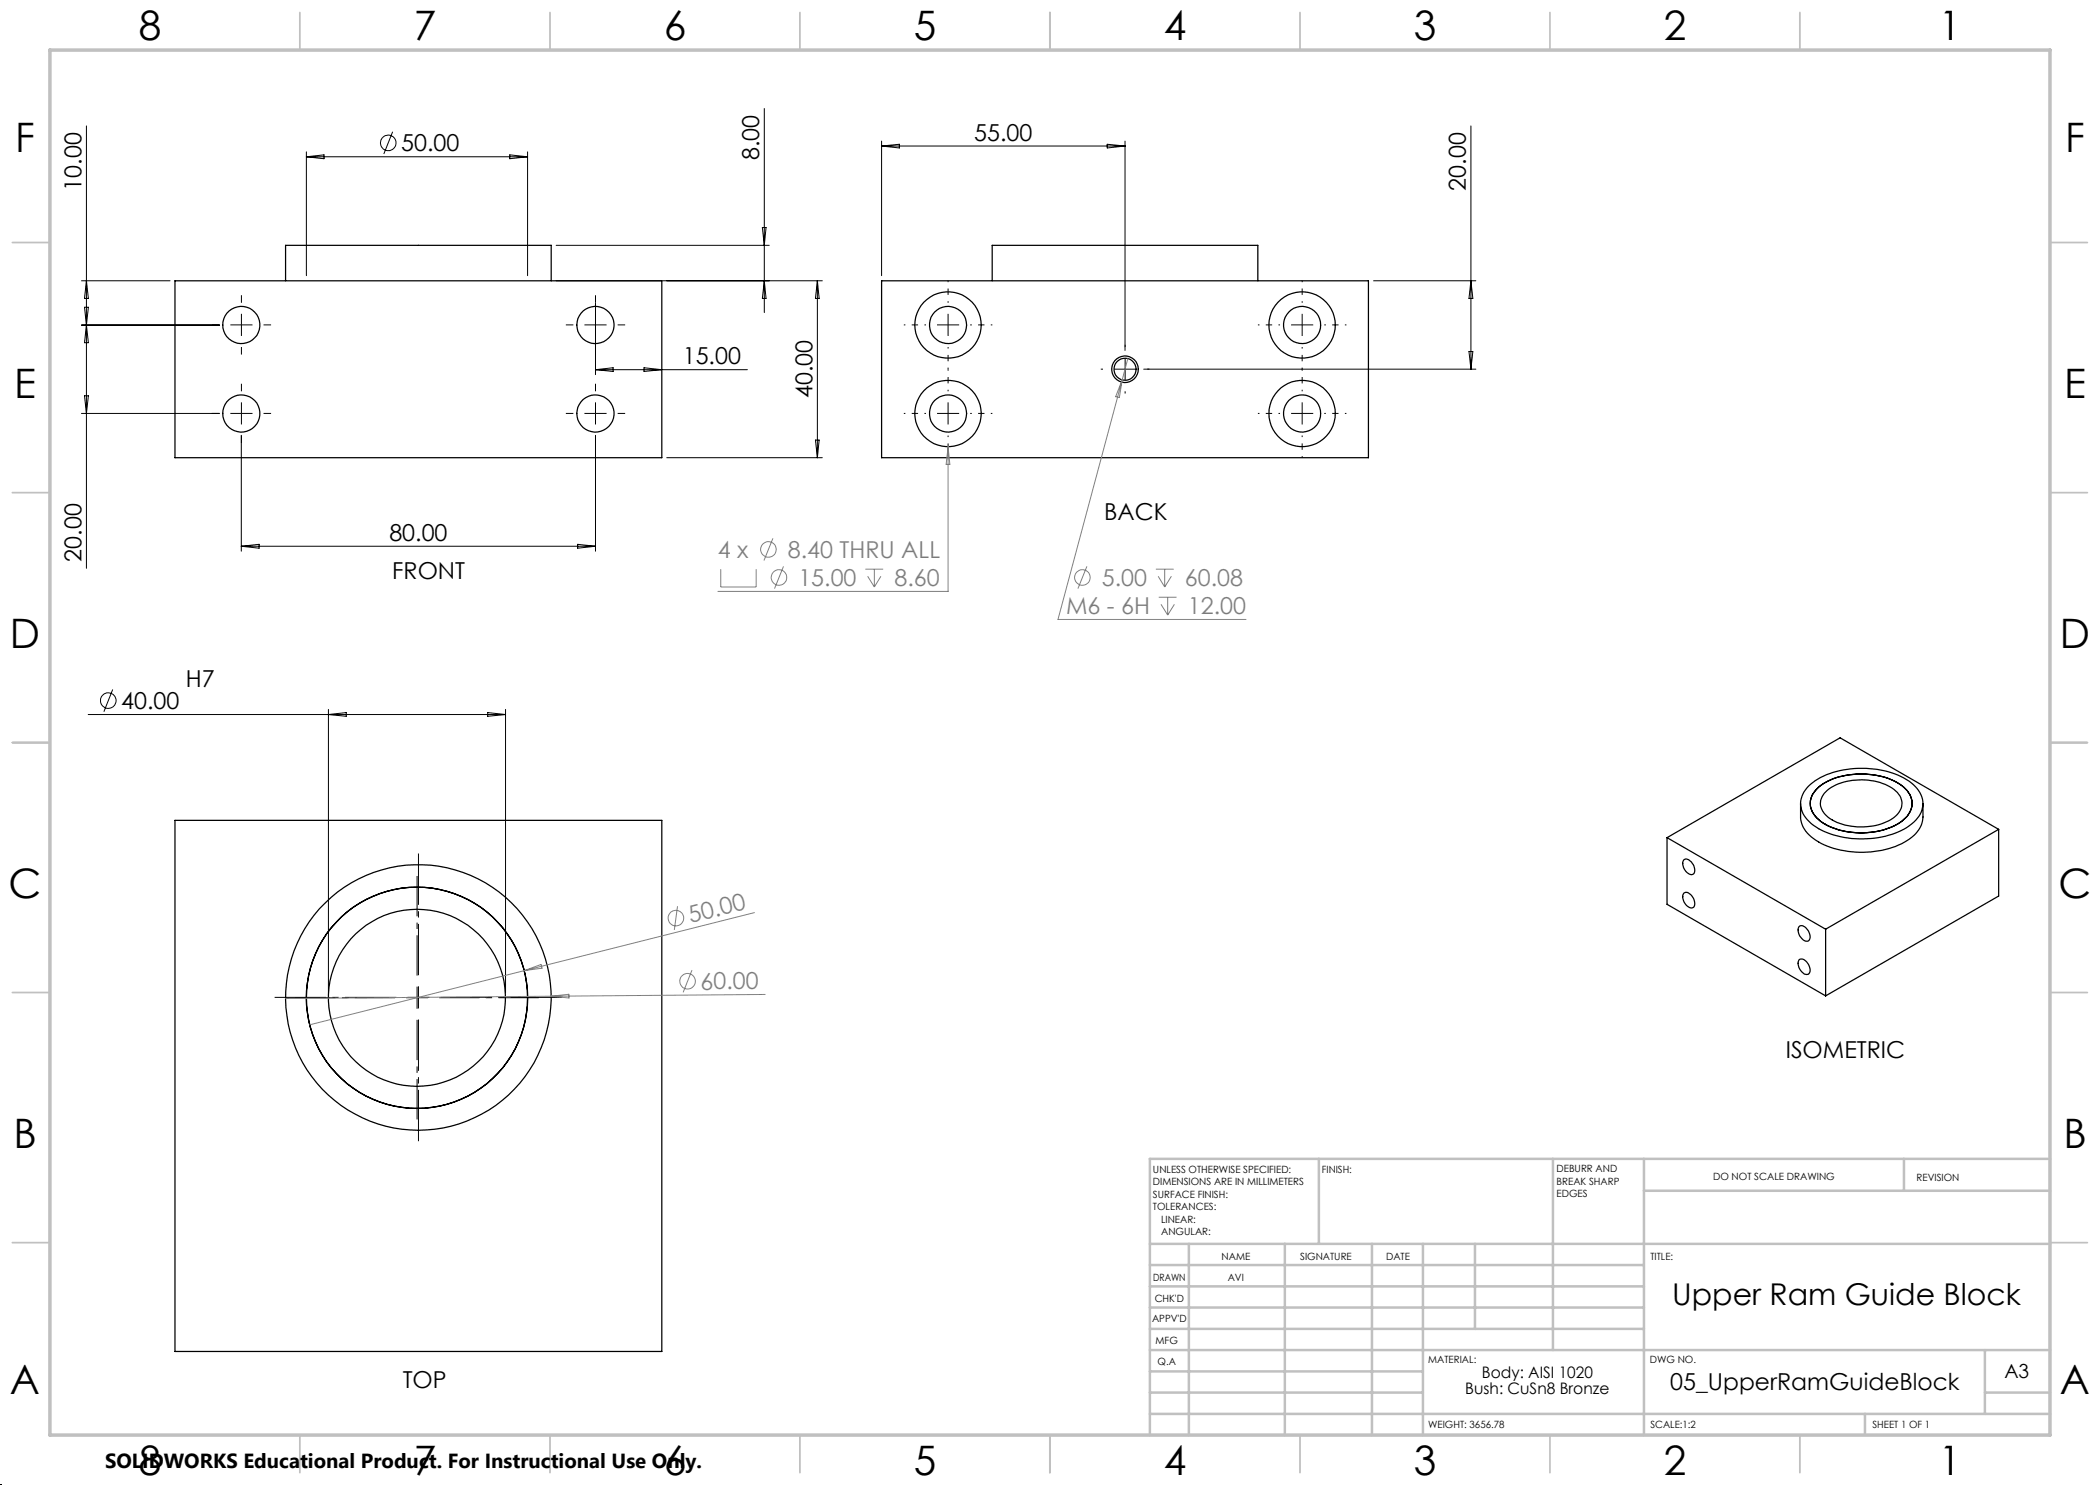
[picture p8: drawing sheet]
<svg xmlns="http://www.w3.org/2000/svg" width="420mm" height="297mm" viewBox="0 0 420 297" stroke-linecap="round" stroke-linejoin="round" font-family="sans-serif">
<g fill="none" stroke="#000" stroke-width=".25">
<path d="M35 56.2h97.4v35.3h-97.4zM57.1 56.2v-7.1h53.1v7.1M176.3 56.2h97.4v35.3h-97.4zM198.4 56.2v-7.1h53.2v7.1M361.7 157.2a16 16 0 0 1 12.3-3.5 13.6 13.6 0 0 1 9.4 4 4.6 4.6 0 0 1-.6 6.7 15.7 15.7 0 0 1-10.9 3.4 15.3 15.3 0 0 1-10.1-3.5 4.6 4.6 0 0 1-.1-7.1zM363.7 157.4a15.1 15.1 0 0 1 12.9-2 8.2 8.2 0 0 1 5.5 3.9 4.1 4.1 0 0 1-1.7 4.9 15.3 15.3 0 0 1-16.3 0 4 4 0 0 1-1.3-5.7zM364.8 158.7a10.3 10.3 0 0 1 8.2-2.7 8.8 8.8 0 0 1 7 3.2 3.2 3.2 0 0 1-1.4 4.4 12.4 12.4 0 0 1-12.9-.1 3.2 3.2 0 0 1-.9-4.8zM35 164.1h97.4v106.2h-97.4zM333.4 167.5v13.4l31.7 18.3M333.4 167.5l31.7 18.3M336.8 178.6a1.43 1.43 0 0 1 1.8 1 1.36 1.36 0 0 1-.1 2 2.1 2.1 0 0 1-1.7-3zM336.8 171.9a1.43 1.43 0 0 1 1.8 1 1.34 1.34 0 0 1-.1 2 2.1 2.1 0 0 1-1.7-3z"/>
<path d="M360.1 160.7v2.7a6 6 0 0 0 3.6 5 18.8 18.8 0 0 0 17.7-.3 5.8 5.8 0 0 0 3.2-4.7v-2.7M399.7 165.9l-34.6 19.9M399.7 165.9v13.3l-34.6 20M399.7 165.9l-31.7-18.3-34.6 19.9M359.9 185.3a1.46 1.46 0 0 1 1.8 .9 1.36 1.36 0 0 1-.2 2 2.1 2.1 0 0 1-1.6-2.9zM359.9 191.9a1.72 1.72 0 0 1 2 1.5 .89 .89 0 0 1 .1 1.1 .89 .89 0 0 1-1 .3 2.24 2.24 0 0 1-1.1-2.9zM365.1 185.8v13.4"/>
<circle cx="48.3" cy="65" r="3.7"/>
<circle cx="119.1" cy="65" r="3.7"/>
<circle cx="189.6" cy="65" r="3.7"/>
<circle cx="189.6" cy="65" r="6.6"/>
<circle cx="225" cy="73.9" r="2.65"/>
<circle cx="225" cy="73.8" r="2.21"/>
<circle cx="260.4" cy="65" r="3.7"/>
<circle cx="260.4" cy="65" r="6.6"/>
<circle cx="48.3" cy="82.7" r="3.7"/>
<circle cx="119.1" cy="82.7" r="3.7"/>
<circle cx="189.6" cy="82.7" r="3.7"/>
<circle cx="189.6" cy="82.7" r="6.6"/>
<circle cx="260.4" cy="82.7" r="3.7"/>
<circle cx="260.4" cy="82.7" r="6.6"/>
<circle cx="83.4" cy="199.6" r="22.1"/>
<circle cx="83.4" cy="199.6" r="17.7"/>
<circle cx="83.7" cy="199.5" r="26.6"/>
</g>
<g fill="none" stroke="#000" stroke-width=".2">
<path d="M17.3 25.2v88.5M61.3 30.4v24.7M61.3 31.4h44.2M61.3 31.4l3.5-.4v.7zM78.5 26.3l-1.7 4.5M102 31l3.5 .4-3.5 .3zM105.5 30.4v24.7M152.9 21.7v40.8M176.3 28.2v26.9M176.3 29.2h48.7M176.3 29.2l3.6-.3v.7zM221.4 28.9l3.6 .3-3.6 .4z"/>
<path d="M225 28.2v41.9M294.2 25.2v48.6M16.3 56.2h17.7M17.3 56.2l.4 3.5h-.8zM111.2 56.2h53.3M111.2 49.1h42.6M152.5 45.5h.7l-.3 3.6zM152.9 56.2l.3 3.5h-.7zM163.5 56.2v35.3M163.5 56.2l.3 3.5h-.7zM274.7 56.2h20.5M294.2 56.2l.4 3.5h-.8z"/>
<path d="M16.3 65h27.6M16.9 79.2h.8l-.4 3.5zM16.9 61.5h.8l-.8 7h.8zM119.1 60.6v14.3M119.1 73.9h30.4M119.1 73.9l3.5-.3v.7zM128.8 73.6l3.6 .3-3.6 .4zM228.7 73.8h66.5M293.8 70.3h.8l-.4 3.5zM16.3 82.7h27.6M48.3 87.1v23.1M119.1 87.1v23.1"/>
<path d="M133.3 91.5h31.2M163.1 88h.7l-.3 3.5zM48.3 109.3h70.8M48.3 109.3l3.5-.4v.7zM115.5 108.9l3.6 .4-3.6 .3zM22.5 137.9l-1.7 4.4M17.6 142.9h83.5M65.7 141.9v56.7M65.7 142.9l3.6-.4v.8zM97.5 142.5l3.6 .4-3.6 .4zM101.1 141.9v56.7"/>
<circle cx="77.6" cy="28.6" r="1.56"/>
<circle cx="21.7" cy="140.1" r="1.55"/>
</g>
<g fill="none" stroke="#808080" stroke-width=".2">
<path d="M224.4 76l-12.8 47.9h37.6M224.4 76l-.5 3.5-.8-.2zM225.6 71.7l-1.2 4.3M189.6 89.4v28.9h-46M189.6 89.4l.4 3.5h-.8zM144.1 113.8v3.6h7.1v-3.6M154.6 107.7l-1.8 4.4M156.7 113.3l-1.8 4.4M173.1 113.8h3.5M173.5 115.2l1.4 2.2M174.9 113.8v3.6M176.2 115.2l-1.3 2.2"/>
<path d="M217.4 113.3l-1.8 4.4M231.2 113.8h3.5M231.6 115.2l1.3 2.2M231.7 119.4h3.6M232.9 113.8v3.6M233.5 119.4v3.6M234.3 115.2l-1.4 2.2M232.2 120.9l1.3 2.1M234.9 120.9l-1.4 2.1M104.8 194.1l-42.9 10.9M104.8 194.1l3.4-1.2 .2 .7zM110.2 199.2l-53.1 .5"/>
<path d="M110.2 199.2l3.6-.3v.7zM135.5 181.3l-.6 4.7M138.4 194l-1.8 4.5M150.9 182.5l-46.1 11.6M153 198.9l-42.8 .3"/>
<circle cx="153.7" cy="109.9" r="1.55"/>
<circle cx="155.8" cy="115.5" r="1.55"/>
<circle cx="216.5" cy="115.5" r="1.55"/>
<circle cx="135.2" cy="183.6" r="1.57"/>
<circle cx="137.5" cy="196.3" r="1.56"/>
</g>
<g fill="none" stroke="#000" stroke-width=".2" stroke-dasharray="15.2 1.3 1.3 1.3" stroke-linecap="butt">
<path d="M43.9 65h-1.5M48.3 78.3v-1.5M48.3 65v-2.2M48.3 65h-2.2M48.3 65v2.2M48.3 65h2.2M48.3 60.6v-1.6M48.3 69.4v1.5M52.7 65h1.5M114.7 65h-1.5M119.1 65v-2.2M119.1 65h-2.2"/>
<path d="M119.1 65v2.2M119.1 65h2.2M119.1 60.6v-1.6M119.1 69.4v1.5M119.1 78.3v-1.5M123.5 65h1.5M189.6 65v-2.2M189.6 65h-2.2M189.6 65v2.2M189.6 65h2.2M220.6 73.8h-.4M225 73.8v-2.2"/>
<path d="M225 73.8h-2.2M225 73.8v2.2M225 73.8h2.2M225 69.4v-.4M225 78.3v.4M229.5 73.8h.4M260.4 65v-2.2M260.4 65h-2.2M260.4 65v2.2M260.4 65h2.2M43.9 82.7h-1.5M48.3 82.7v-2.2"/>
<path d="M48.3 82.7h-2.2M48.3 82.7v2.2M48.3 82.7h2.2M48.3 87.1v1.5M52.7 82.7h1.5M114.7 82.7h-1.5M119.1 82.7v-2.2M119.1 82.7h-2.2M119.1 82.7v2.2M119.1 82.7h2.2M119.1 87.1v1.5M123.5 82.7h1.5"/>
<path d="M189.6 82.7v-2.2M189.6 82.7h-2.2M189.6 82.7v2.2M189.6 82.7h2.2M260.4 82.7v-2.2M260.4 82.7h-2.2M260.4 82.7v2.2M260.4 82.7h2.2M83.4 199.5v-2.2M83.4 199.5h-2.2M83.4 199.5v2.3M83.4 199.5h2.2"/>
<path d="M83.7 199.5v-2.2M83.7 199.5h-2.2M83.7 199.5v2.2M83.7 199.5h2.2"/>
</g>
<g fill="none" stroke="#000" stroke-width=".2" stroke-dasharray="15.2 1.3 1.3 1.3" stroke-dashoffset="14.9" stroke-linecap="butt">
<path d="M185.2 65h-4.4M189.6 60.6v-4.5M189.6 69.4v4.4M189.6 78.3v-4.5M194 65h4.5M256 65h-4.4M260.4 78.3v-4.5M260.4 60.6v-4.5M260.4 69.4v4.4M264.9 65h4.4M185.2 82.7h-4.4M189.6 87.1v4.4"/>
<path d="M194 82.7h4.5M256 82.7h-4.4M260.4 87.1v4.4M264.9 82.7h4.4"/>
</g>
<path d="M79.3 199.5h-24.4M83.7 195v-24.3M88.1 199.5h24.4M83.7 203.9v24.3" fill="none" stroke="#000" stroke-width=".2" stroke-dasharray="15.2 1.3 1.3 1.3" stroke-dashoffset="5" stroke-linecap="butt"/>
<path d="M79 199.5h-19.9M83.4 195.1v-19.9M87.8 199.5h20M83.4 204v19.9" fill="none" stroke="#000" stroke-width=".2" stroke-dasharray="15.2 1.3 1.3 1.3" stroke-dashoffset="7.2" stroke-linecap="butt"/>
<path d="M0 297h.1" fill="none" stroke="#000" stroke-width=".2" stroke-dasharray="1.3 .6"/>
<g fill="none" stroke="#c0c0c0" stroke-width=".35">
<path d="M60 2.5v7.5M110 2.5v7.5M160 2.5v7.5M210 2.5v7.5M260 2.5v7.5M310 2.5v7.5M360 2.5v7.5M2.5 48.5h7.5M410 48.5h7.5M2.5 98.5h7.5M410 98.5h7.5M2.5 148.5h7.5"/>
<path d="M410 148.5h7.5M2.5 198.5h7.5M410 198.5h7.5M2.5 248.5h7.5M410 248.5h7.5M60 287v7.5M110 287v7.5M160 287v7.5M210 287v7.5M260 287v7.5M310 287v7.5M360 287v7.5"/>
</g>
<g fill="none" stroke="#c0c0c0" stroke-width=".5">
<path d="M263.8 231.8v17M310.6 231.8v38.2M328.8 231.8v55.2M328.8 238.2h81.2M380.8 231.8v6.4M410 231.8h-180v55.2M230 248.8h180M230 257.3h98.8M230 253h98.8M237.8 248.8v38.2M257 248.8v38.2M274.4 248.8v38.2"/>
<path d="M284.6 248.8v38.2M295 248.8v17M230 265.8h98.8M230 261.5h98.8M230 278.5h54.6M230 274.3h54.6M230 270h180M397 278.5h13M397 270v12.8M230 282.8h180M373 282.8v4.2"/>
</g>
<path d="M10 10h400v277h-400z" fill="none" stroke="#c0c0c0" stroke-width=".7"/>
<g font-size="8.1">
<text x="27.7" y="8">8</text>
<text x="82.7" y="8">7</text>
<text x="132.7" y="8">6</text>
<text x="182.7" y="8">5</text>
<text x="232.7" y="8">4</text>
<text x="282.7" y="8">3</text>
<text x="332.7" y="8">2</text>
<text x="387.7" y="8">1</text>
<text x="3" y="30.4">F</text>
<text x="413" y="30.4">F</text>
<text x="2.8" y="79.6">E</text>
<text x="412.8" y="79.6">E</text>
<text x="2" y="129.6">D</text>
<text x="412" y="129.6">D</text>
<text x="1.7" y="179.6">C</text>
<text x="411.7" y="179.6">C</text>
<text x="2.7" y="229.6">B</text>
<text x="412.7" y="229.6">B</text>
<text x="2" y="278.9">A</text>
<text x="412" y="278.9">A</text>
<text x="27.7" y="295">8</text>
<text x="82.7" y="295">7</text>
<text x="132.7" y="295">6</text>
<text x="182.7" y="295">5</text>
<text x="232.7" y="295">4</text>
<text x="282.7" y="295">3</text>
<text x="332.7" y="295">2</text>
<text x="387.7" y="295">1</text>
</g>
<text font-size="6" x="334.4" y="261">Upper Ram Guide Block</text>
<g font-size="4.7">
<text x="194.9" y="28.2">55.00</text>
<text x="80.2" y="30.3">50.00</text>
<text x="151.8" y="32" transform="rotate(-90 151.8 32)">8.00</text>
<text x="16.3" y="38.1" transform="rotate(-90 16.3 38.1)">10.00</text>
<text x="293.2" y="38.1" transform="rotate(-90 293.2 38.1)">20.00</text>
<text x="136.6" y="72.9">15.00</text>
<text x="162.5" y="79.7" transform="rotate(-90 162.5 79.7)">40.00</text>
<text x="220.8" y="104">BACK</text>
<text x="16.3" y="112.3" transform="rotate(-90 16.3 112.3)">20.00</text>
<text x="77.9" y="108.2">80.00</text>
<text x="78.4" y="115.8">FRONT</text>
<text x="37.2" y="137.3">H7</text>
<text x="24.2" y="141.8">40.00</text>
<text x="357.2" y="211.6">ISOMETRIC</text>
<text x="80.5" y="277.6">TOP</text>
<text x="334.1" y="278">05_UpperRamGuideBlock</text>
</g>
<g font-size="4.7" fill="#808080">
<text x="143.6" y="111.6">4 x</text>
<text x="157.6" y="111.6">8.40 THRU ALL</text>
<text x="159.7" y="117.2">15.00</text>
<text x="178.9" y="117.2">8.60</text>
<text x="220.4" y="117.2">5.00</text>
<text x="237" y="117.2">60.08</text>
<text x="213.2" y="122.8">M6 - 6H</text>
<text x="237.6" y="122.8">12.00</text>
<text x="138.1" y="184.6" transform="rotate(-14 138.1 184.6)">50.00</text>
<text x="140.1" y="197.9">60.00</text>
</g>
<text font-size="4.1" x="21" y="293.7">SOLIDWORKS Educational Product. For Instructional Use Only.</text>
<text font-size="3.9" x="400.9" y="275.5">A3</text>
<g font-size="3.2">
<text x="296.4" y="275.7">Body: AISI 1020</text>
<text x="293.1" y="278.9">Bush: CuSn8 Bronze</text>
</g>
<g font-size="2">
<text x="230.6" y="234.6">UNLESS OTHERWISE SPECIFIED:</text>
<text x="230.6" y="237.1">DIMENSIONS ARE IN MILLIMETERS</text>
<text x="230.6" y="239.6">SURFACE FINISH:</text>
<text x="264.4" y="234.6">FINISH:</text>
<text x="311.3" y="234.5">DEBURR AND</text>
<text x="311.3" y="237">BREAK SHARP</text>
<text x="311.3" y="239.5">EDGES</text>
<text x="342.6" y="236">DO NOT SCALE DRAWING</text>
<text x="383.3" y="236.2">REVISION</text>
<text x="230.6" y="242.1">TOLERANCES:</text>
<text x="232.2" y="244.6">LINEAR:</text>
<text x="232.2" y="247.1">ANGULAR:</text>
<text x="244.3" y="252">NAME</text>
<text x="260" y="251.9">SIGNATURE</text>
<text x="277.2" y="251.9">DATE</text>
<text x="330.1" y="251.9">TITLE:</text>
<text x="230.6" y="256.1">DRAWN</text>
<text x="245.5" y="256.1">AVI</text>
<text x="230.9" y="260.3">CHK'D</text>
<text x="230.4" y="264.4">APPV'D</text>
<text x="231.1" y="268.8">MFG</text>
<text x="231.5" y="273">Q.A</text>
<text x="285.6" y="272.5">MATERIAL:</text>
<text x="330" y="272.5">DWG NO.</text>
<text x="285.6" y="285.5">WEIGHT: 3656.78</text>
<text x="330.1" y="285.6">SCALE:1:2</text>
<text x="374.5" y="285.6">SHEET 1 OF 1</text>
</g>
</svg>
